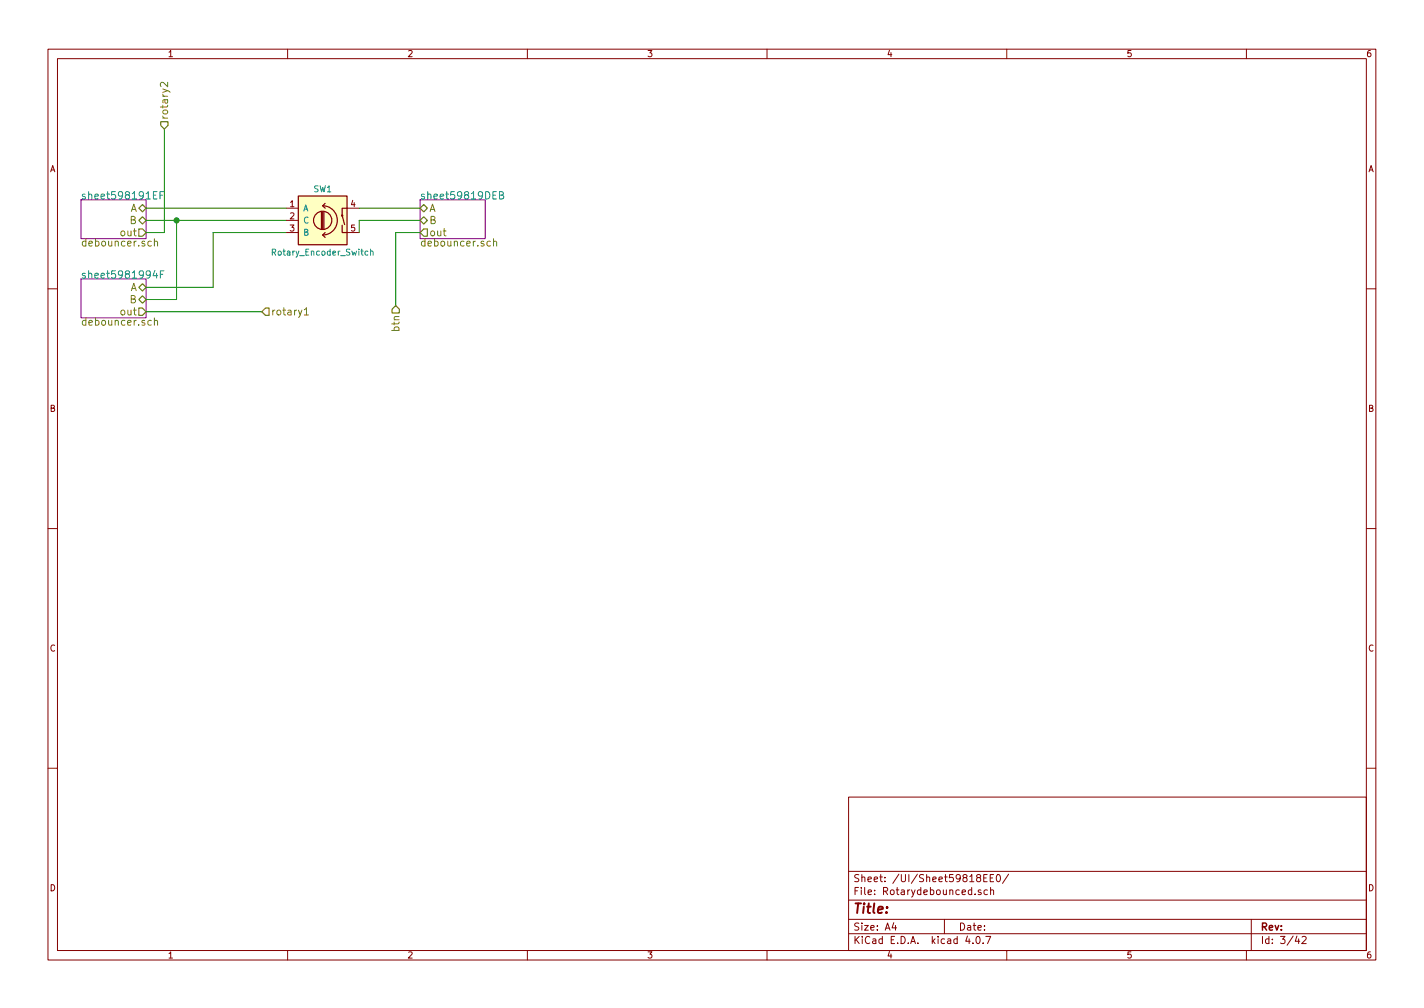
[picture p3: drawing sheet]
EESchema Schematic File Version 2
LIBS:valves
LIBS:power
LIBS:device
LIBS:transistors
LIBS:conn
LIBS:linear
LIBS:regul
LIBS:74xx
LIBS:cmos4000
LIBS:adc-dac
LIBS:memory
LIBS:xilinx
LIBS:microcontrollers
LIBS:dsp
LIBS:microchip
LIBS:analog_switches
LIBS:motorola
LIBS:texas
LIBS:intel
LIBS:audio
LIBS:interface
LIBS:digital-audio
LIBS:philips
LIBS:display
LIBS:cypress
LIBS:siliconi
LIBS:opto
LIBS:atmel
LIBS:contrib
LIBS:switches
LIBS:Sampler_UI-cache
EELAYER 25 0
EELAYER END
$Descr A4 11693 8268
encoding utf-8
Sheet 3 42
Title ""
Date ""
Rev ""
Comp ""
Comment1 ""
Comment2 ""
Comment3 ""
Comment4 ""
$EndDescr
$Comp
L Rotary_Encoder_Switch SW1
U 1 1
P 2650 1800
AR Path="/59706DB0/59818EE1/598191F6" Ref="SW1"  Part="1" 
AR Path="/59706DB0/5981BCC4/598191F6" Ref="SW2"  Part="1" 
AR Path="/59706DB0/5981BE26/598191F6" Ref="SW3"  Part="1" 
AR Path="/59706DB0/5981BFE2/598191F6" Ref="SW4"  Part="1" 
AR Path="/59706DB0/5981C566/598191F6" Ref="SW5"  Part="1" 
AR Path="/59706DB0/5981C773/598191F6" Ref="SW6"  Part="1" 
F 0 "SW6" H 2650 2060 50  0000 C CNN
F 1 "Rotary_Encoder_Switch" H 2650 1540 50  0000 C CNN
F 2 "specific:ALPS_EC11E" H 2550 1960 50  0001 C CNN
F 3 "" H 2650 2060 50  0001 C CNN
	1    2650 1800
	1    0    0    -1  
$EndComp
$Sheet
S 665  1631 535  319 
U 59819202
F0 "sheet598191EF" 60
F1 "debouncer.sch" 60
F2 "out" O R 1200 1900 60 
F3 "A" B R 1200 1700 60 
F4 "B" B R 1200 1800 60 
$EndSheet
Wire Wire Line
	1200 1800 2350 1800
Wire Wire Line
	1200 1700 2350 1700
Wire Wire Line
	1750 1900 2350 1900
Wire Wire Line
	1350 1900 1200 1900
Wire Wire Line
	1350 1050 1350 1900
$Sheet
S 665  2281 535  319 
U 59819954
F0 "sheet5981994F" 60
F1 "debouncer.sch" 60
F2 "out" O R 1200 2550 60 
F3 "A" B R 1200 2350 60 
F4 "B" B R 1200 2450 60 
$EndSheet
Wire Wire Line
	1750 1900 1750 2350
Wire Wire Line
	1750 2350 1200 2350
Wire Wire Line
	1450 1800 1450 2450
Wire Wire Line
	1450 2450 1200 2450
Connection ~ 1450 1800
Wire Wire Line
	1200 2550 2150 2550
Text HLabel 2150 2550 2    60   Input ~ 0
rotary1
Text HLabel 1350 1050 1    60   Input ~ 0
rotary2
$Sheet
S 3450 1631 535  319 
U 59819DF0
F0 "sheet59819DEB" 60
F1 "debouncer.sch" 60
F2 "out" O L 3450 1900 60 
F3 "A" B L 3450 1700 60 
F4 "B" B L 3450 1800 60 
$EndSheet
Wire Wire Line
	2950 1700 3450 1700
Wire Wire Line
	3450 1800 2950 1800
Wire Wire Line
	2950 1800 2950 1900
Wire Wire Line
	3450 1900 3250 1900
Wire Wire Line
	3250 1900 3250 2500
Text HLabel 3250 2500 3    60   Input ~ 0
btn
$EndSCHEMATC
